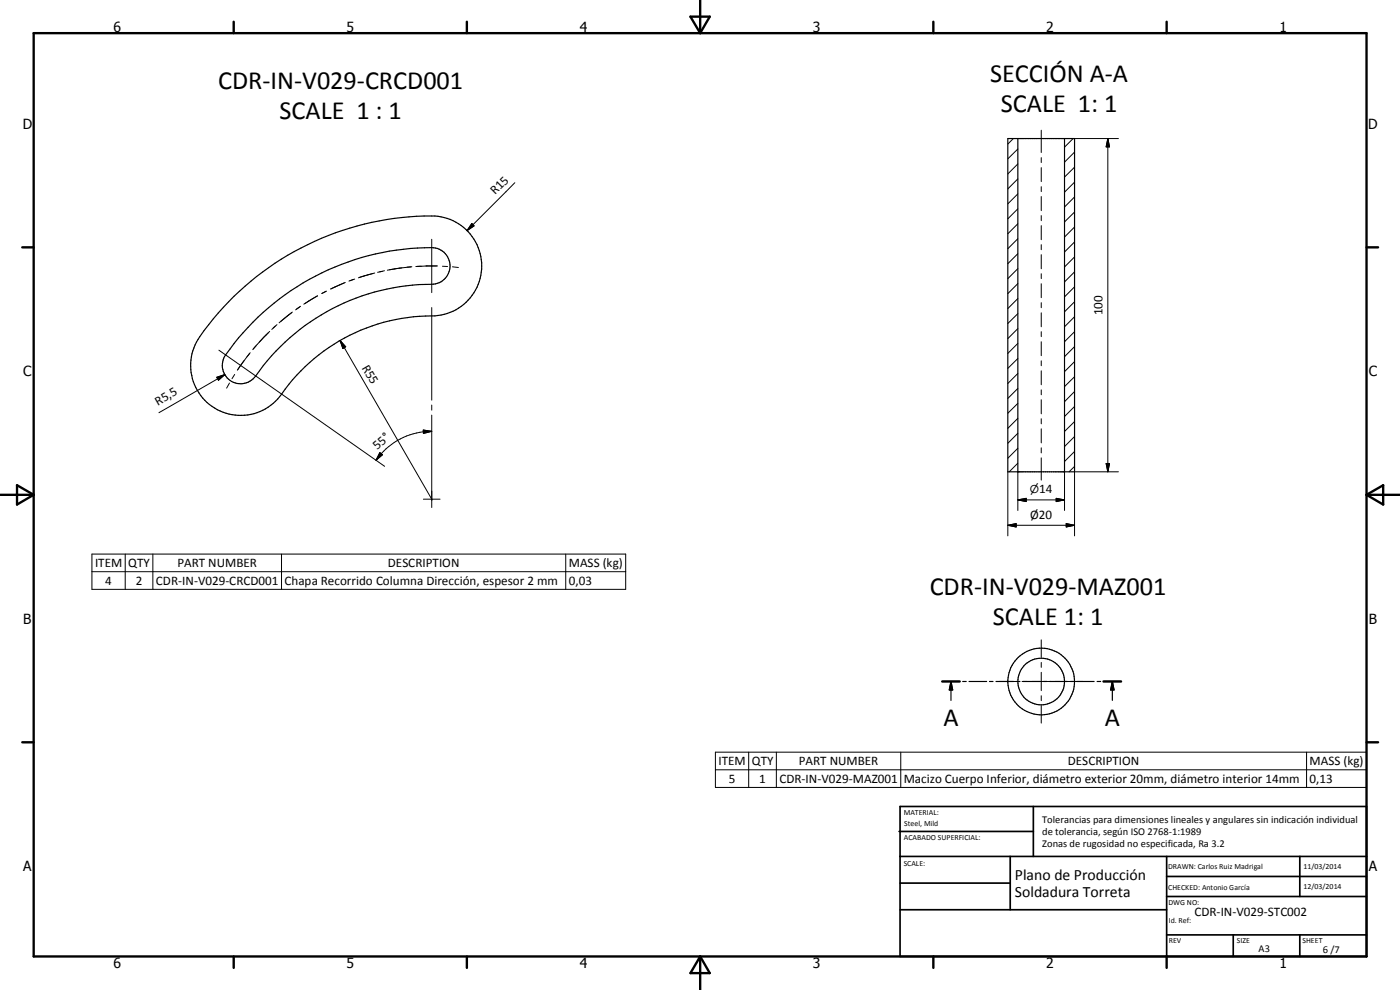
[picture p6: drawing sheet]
<svg xmlns="http://www.w3.org/2000/svg" width="420mm" height="297mm" viewBox="0 0 420 297" stroke-linecap="round" stroke-linejoin="round" font-family="sans-serif">
<g fill="none" stroke="#000" stroke-width=".35">
<path d="M302.5 41.6h20v100h-20zM305.5 41.6v100M319.5 41.6v100M70.2 88.9a84.8 84.8 0 0 1 61.2-24 15.1 15.1 0 0 1 13.1 16.8 15.1 15.1 0 0 1-16.7 13.1 55.5 55.5 0 0 0-44.5 24.9 15 15 0 0 1-20.4 1.7 15 15 0 0 1-3-20.4l4.1-5.4zM75.9 96.7a75 75 0 0 1 54.8-22.3 5.5 5.5 0 0 1 4.3 6 5.5 5.5 0 0 1-5.4 4.9 65 65 0 0 0-53.6 28.4 5.5 5.5 0 0 1-7.4 .1 5.5 5.5 0 0 1-.9-7.3l3.9-5.1zM282.8 204.5h5.2M285.4 204.5l.5 2.5h-1zM285.4 204.5v5.6M288.9 204.5h1.1M290.8 204.5h5.3M297 204.5h1M298.9 204.5h5.3"/>
<path d="M305 204.5h1.1M307 204.5h5.2M313.1 204.5h1M315 204.5h5.3M321.2 204.5h1M323.1 204.5h5.3M329.3 204.5h1M331.2 204.5h5.3M333.8 204.5l.5 2.5h-1zM333.8 204.5v5.6"/>
<circle cx="312.5" cy="204.5" r="7"/>
<circle cx="312.5" cy="204.5" r="10"/>
</g>
<g fill="none" stroke="#000" stroke-width=".71">
<path d="M10.1 9.9h400v277.1h-400zM70.1 6.5v3.4M140.1 6.5v3.4M207.2 5h5.8l-2.9 4.9zM210.1 0v9.9M280.1 6.5v3.4M350.1 6.5v3.4M6.7 74.2h3.4M410.1 74.2h3.5M.1 148.5h10M5.1 145.6l5 2.9-5 2.9zM410.1 148.5h10"/>
<path d="M410.1 148.5l5-2.9v5.8zM282.8 204.5h5.2M331.2 204.5h5.3M6.7 222.7h3.4M410.1 222.7h3.5M70.1 287v3.4M140.1 287v3.4M210.1 287v10M210.1 287l2.9 5h-5.8zM280.1 287v3.4M350.1 287v3.4"/>
</g>
<g fill="none" stroke="#000" stroke-width=".51">
<path d="M269.8 249.5h40.3M270.1 242h140v45h-140zM270.1 257h140M303.2 257v16M310.1 242v15M350.1 257v30M390.1 257v12M270.1 265h33.1M270.1 273h80M350.1 269h60M350.1 263h60M350.1 280.5h60"/>
<path d="M370.1 280.5v6.5M390.1 280.5v6.5"/>
</g>
<g fill="#000">
<path d="M332.5 41.6l.5 2.5h-1zM141.6 67.1l.7 .7-2.1 1.4zM65.1 113.2l2.4-.8-1.9 1.7zM102.1 102.2l1.6 1.9-.8 .5zM114 135.8l.8 .6-2 1.7zM127 129l2.6 .4-2.5 .6zM332 139.1h1l-.5 2.5zM302.5 157.6l2.5-.5v1zM305.5 150l2.5-.5v1zM317 149.5l2.5 .5-2.5 .5zM320 157.1l2.5 .5-2.5 .5zM285.4 204.5l.5 2.5h-1z"/>
<path d="M333.8 204.5l.5 2.5h-1z"/>
</g>
<g fill="none" stroke="#000" stroke-width=".3">
<path d="M312.5 39.1v6.7M154.5 54.8l-14.3 14.4M304.1 41.6l-1.6 1.6M305.5 58.2l-3 3M305.5 53.7l-3 3M305.5 49.2l-3 3M305.5 44.7l-3 3M312.5 47.3v1.5M312.5 50.3v4.2M312.5 56v1.5M312.5 59v4.2M322.1 41.6l-2.6 2.6"/>
<path d="M322.5 59.1l-3 3M322.5 54.7l-3 3M322.5 50.2l-3 2.9M322.5 45.6l-3 3M322.5 41.6h13.1M332.5 41.6l.5 2.5h-1zM332.5 41.6v100M126.3 79.9l-1.5 .1M127.8 79.8h3.5M128.1 79.8l-3 .1M129.6 71.8v16M132.8 79.9l1.5 .1"/>
<path d="M141.6 67.1l.7 .7-2.1 1.4zM305.5 76.1l-3 3M305.5 62.7l-3 3M305.5 71.6l-3 3M305.5 67.1l-3 3M312.5 64.7v1.5M312.5 67.7v4.2M312.5 73.4v1.5M312.5 76.4v4.2M322.5 77.1l-3 3M322.5 72.6l-3 3M322.5 68.1l-3 3"/>
<path d="M322.5 63.6l-3 3M80.5 99.9l-4.5 4.8M80.9 99.4l-3.1 3.3M82.6 97.8l-1 1M83.1 97.4l-1.1 1M87.5 93.9l-3.7 3M87.7 93.6l-3.4 2.8M89.9 92.1l-1.2 .9M90.2 91.9l-1.2 .9M91.5 91.1l3.8-2.3-4.1 2.5M97.9 87.4l-1.3 .7M103.3 84.9l-4 1.8 1.4-.7"/>
<path d="M103.6 84.8l-1.5 .6M106.1 83.8l-1.4 .5M106.5 83.7l-1.5 .5M111.8 82.1l-4.2 1.3M112.5 81.9l-4.6 1.3M114.8 81.4l-1.5 .3M115.4 81.2l-1.5 .4M120.6 80.4l-4.4 .7M123.3 80.1l-6.4 .8M123.6 80.1l-1.5 .1M129.6 92.3v27.8M135.8 80.1l1.8 .2"/>
<path d="M305.5 98.6l-3 3M305.5 94.1l-3 3M305.5 89.6l-3 3M305.5 85.1l-3 3M305.5 80.6l-3 3M312.5 82.1v1.5M312.5 85.1v4.2M312.5 90.8v1.5M312.5 93.9v4.1M312.5 99.5v1.5M322.5 99.5l-3 3M322.5 95l-3 3"/>
<path d="M322.5 90.6l-3 3M322.5 86.1l-3 3M322.5 81.6l-3 3M65.1 113.2l2.4-.8-1.9 1.7zM65.7 105.1l6.5 4.5M67.5 112.4l-19.8 11.4M68.9 114.9l-.9 1.6M70.4 112.4l-.8 1.2M72.2 109.6l-.8 1.3M72.2 109.6l43.2 30.3M72.2 109.6l-1 1.5M73.2 108.2l-1 1.4"/>
<path d="M74.9 106.1l-2.7 3.5M75.1 105.8l-.9 1.2M76.8 103.8l-1 1.1M102.1 102.2l1.6 1.9-.8 .5zM102.1 102.2l27.5 47.6M305.5 116.5l-3 3M305.5 112.1l-3 3M305.5 107.6l-3 2.9M305.5 103l-3 3M312.5 102.5v4.2M312.5 108.2v1.5M312.5 111.3v4.1"/>
<path d="M312.5 117v1.4M312.5 119.9v4.3M322.5 117.5l-3 3M322.5 113l-3 3M322.5 108.5l-3 3M322.5 104l-3 3M114 135.8l.8 .6-2 1.7zM127 129l2.6 .4-2.5 .6zM129.6 121.5v1.6M129.6 124.5v27.8M129.6 129.4a20.2 20.2 0 0 0-16.8 8.7M305.5 139l-2.6 2.6"/>
<path d="M305.5 125.5l-3 3M305.5 134.5l-3 3M305.5 130l-3 3M305.5 121l-3 3M312.5 125.6v1.6M312.5 128.7v4.2M312.5 134.4v1.5M312.5 137.4v6.7M322.5 140l-1.7 1.6M322.5 135.5l-3 3M322.5 131l-3 3M322.5 126.5l-3 3"/>
<path d="M322.5 122l-3 3M332 139.1h1l-.5 2.5zM127.1 149.8h5M129.6 149.8h.1M302.5 157.6l2.5-.5v1zM302.5 157.6h20M302.5 141.6v19.2M305.5 150l2.5-.5v1zM305.5 150h14M305.5 141.6v11.6M317 149.5l2.5 .5-2.5 .5zM319.5 141.6v11.6"/>
<path d="M320 157.1l2.5 .5-2.5 .5zM335.6 141.6h-13.1v19.2M27.6 166.2h160.2v10.6h-160.2zM27.6 171.5h160.2M37.6 166.2v10.6M45.9 166.2v10.6M84.5 166.2v10.6M169.8 166.2v10.6M312.5 192v5.2M312.5 198.8v1.4M300 204.5h5.2M306.7 204.5h1.5"/>
<path d="M309.7 204.5h5.5M312.5 201.7v5.5M312.5 208.7v1.5M312.5 211.8v5.2M316.7 204.5h1.5M319.7 204.5h5.3M214.7 225.7h195.4v10.6h-195.4zM214.7 231h195.4M224.7 225.7v10.6M233 225.7v10.6M270.3 225.7v10.6M392.1 225.7v10.6"/>
</g>
<g font-size="7.9">
<text x="65.5" y="26.8">CDR-IN-V029-CRCD001</text>
<text x="297.1" y="24.6">SECCIÓN A-A</text>
<text x="83.9" y="35.7">SCALE 1 : 1</text>
<text x="300.3" y="33.7">SCALE 1: 1</text>
<text x="279" y="178.5">CDR-IN-V029-MAZ001</text>
<text x="297.9" y="187.5">SCALE 1: 1</text>
<text x="283.1" y="218">A</text>
<text x="331.5" y="218">A</text>
</g>
<g font-size="4.7">
<text x="304.6" y="263.9">Plano de Producción</text>
<text x="304.6" y="269.3">Soldadura Torreta</text>
</g>
<g font-size="4.2">
<text x="34" y="9.6">6</text>
<text x="104" y="9.6">5</text>
<text x="174" y="9.6">4</text>
<text x="244" y="9.6">3</text>
<text x="314" y="9.6">2</text>
<text x="384" y="9.6">1</text>
<text x="6.8" y="38.7">D</text>
<text x="410.6" y="38.7">D</text>
<text x="7" y="112.9">C</text>
<text x="410.8" y="112.9">C</text>
<text x="7" y="187.1">B</text>
<text x="410.8" y="187.1">B</text>
<text x="7" y="261.4">A</text>
<text x="410.8" y="261.4">A</text>
<text x="34" y="290.4">6</text>
<text x="104" y="290.4">5</text>
<text x="174" y="290.4">4</text>
<text x="244" y="290.4">3</text>
<text x="314" y="290.4">2</text>
<text x="384" y="290.4">1</text>
</g>
<g font-size="3.9">
<text x="148.6" y="58.6" transform="rotate(-45 148.6 58.6)">R15</text>
<text x="330.9" y="94.6" transform="rotate(-90 330.9 94.6)">100</text>
<text x="108.5" y="110.3" transform="rotate(60 108.5 110.3)">R55</text>
<text x="47.4" y="121.7" transform="rotate(-30 47.4 121.7)">R5,5</text>
<text x="113.1" y="135" transform="rotate(-41 113.1 135)">55°</text>
<text x="311.9" y="147.9">14</text>
<text x="309.2" y="155.7">Ø20</text>
<text x="28.5" y="170.1">ITEM</text>
<text x="38.5" y="170.1">QTY</text>
<text x="53.2" y="170.1">PART NUMBER</text>
<text x="116.4" y="170.1">DESCRIPTION</text>
<text x="170.7" y="170.2">MASS (kg)</text>
<text x="31.6" y="175.4">4</text>
<text x="40.8" y="175.5">2</text>
<text x="46.8" y="175.5">CDR-IN-V029-CRCD001</text>
<text x="85.4" y="175.6">Chapa Recorrido Columna Dirección, espesor 2 mm</text>
<text x="170.7" y="175.5">0,03</text>
<text x="215.6" y="229.6">ITEM</text>
<text x="225.6" y="229.6">QTY</text>
<text x="239.7" y="229.6">PART NUMBER</text>
<text x="320.5" y="229.6">DESCRIPTION</text>
<text x="393" y="229.7">MASS (kg)</text>
<text x="218.7" y="234.9">5</text>
<text x="227.9" y="234.9">1</text>
<text x="233.9" y="234.9">CDR-IN-V029-MAZ001</text>
<text x="271.2" y="235">Macizo Cuerpo Inferior, diámetro exterior 20mm, diámetro interior 14mm</text>
<text x="393" y="234.9">0,13</text>
<text x="358.5" y="275">CDR-IN-V029-STC002</text>
</g>
<text font-size="3.3" x="309.1" y="147.9">n</text>
<g font-size="3.1">
<text x="312.7" y="246.8">Tolerancias para dimensiones lineales y angulares sin indicación individual</text>
<text x="312.7" y="250.4">de tolerancia, según ISO 2768-1:1989</text>
<text x="312.7" y="254">Zonas de rugosidad no especificada, Ra 3.2</text>
<text x="377.7" y="285.6">A3</text>
<text x="397" y="285.9">6 /7</text>
</g>
<g font-size="2.4">
<text x="271.2" y="244.4">MATERIAL:</text>
<text x="271.3" y="252">ACABADO SUPERFICIAL:</text>
<text x="271.4" y="247.9">Steel, Mild</text>
<text x="271.2" y="259.7">SCALE:</text>
<text x="350.6" y="260.8">DRAWN: Carlos Ruiz Madrigal</text>
<text x="391.2" y="260.6">11/03/2014</text>
<text x="350.6" y="267.1">CHECKED: Antonio García</text>
<text x="391.2" y="266.7">12/03/2014</text>
<text x="350.6" y="271.4">DWG NO:</text>
<text x="350.8" y="276.9">Id. Ref:</text>
<text x="350.8" y="282.8">REV</text>
<text x="371.2" y="282.9">SIZE</text>
<text x="390.9" y="282.9">SHEET</text>
</g>
</svg>
